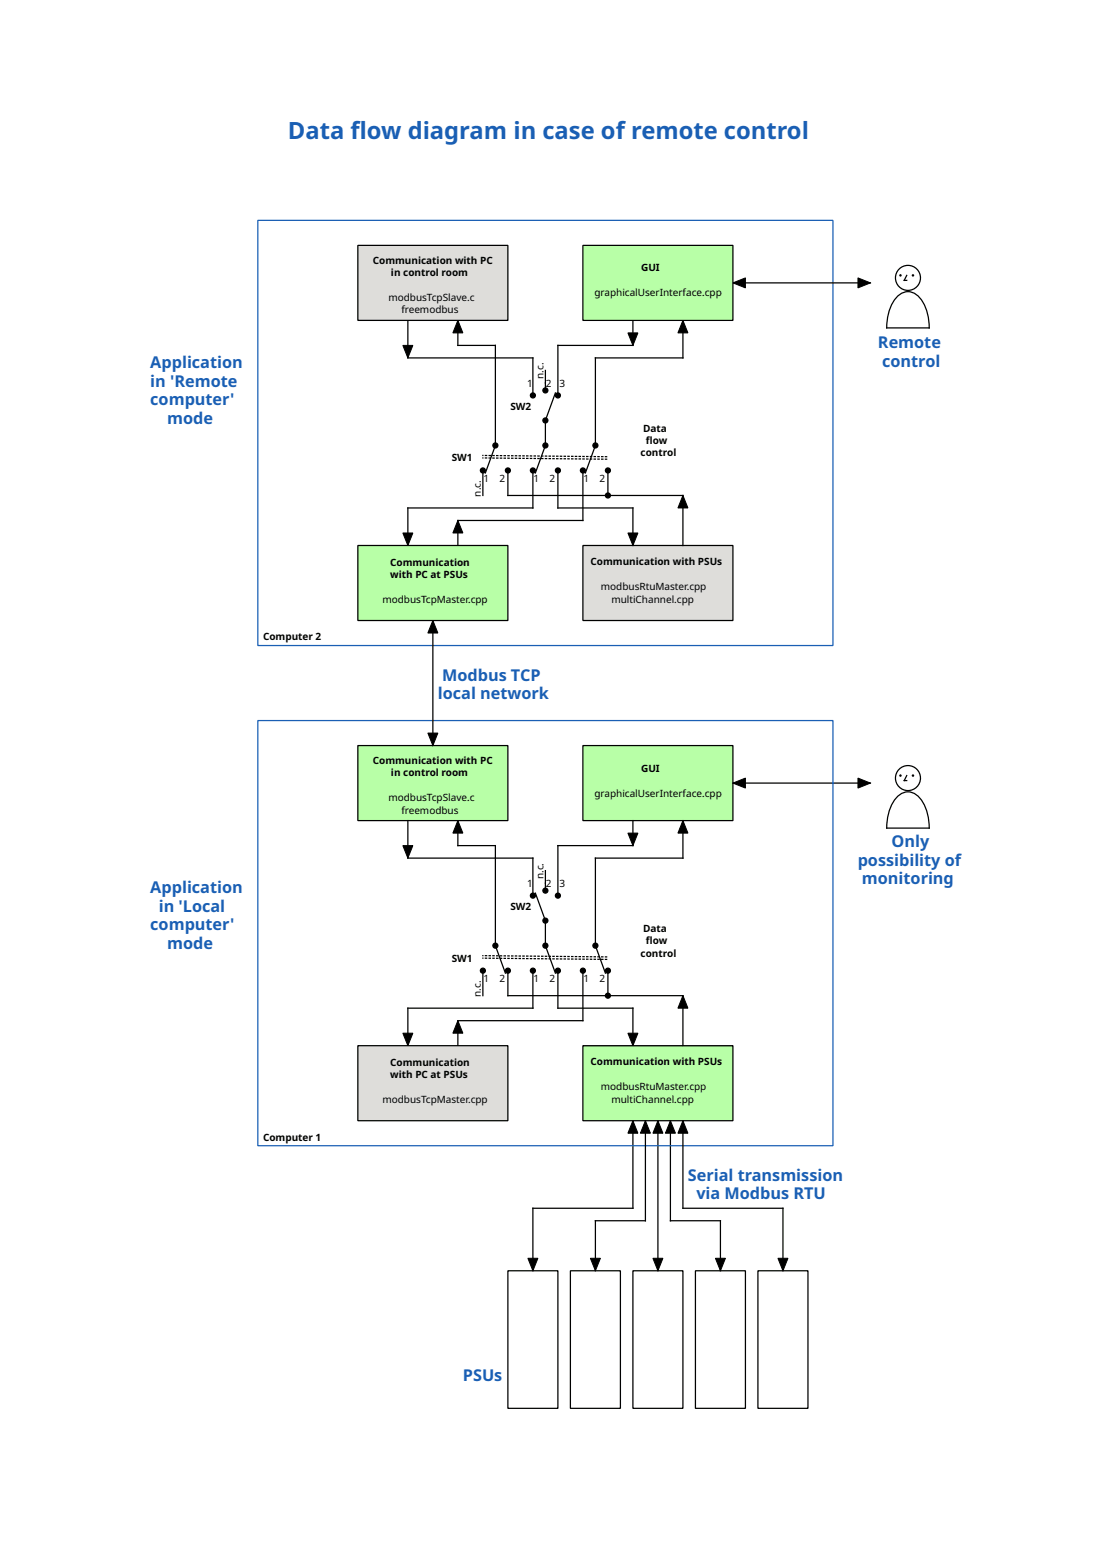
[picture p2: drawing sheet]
<svg xmlns="http://www.w3.org/2000/svg" width="210mm" height="297mm" viewBox="0 0 210 297" stroke-linecap="round" stroke-linejoin="round" font-family="sans-serif">
<path d="M106 65.6h14.2M77.5 96.5h23.7M77.5 163h23.7M87 160.6h7.1M106 160.6h14.2M91.7 184.4v4.7M106 184.4v7.1M127.4 212.8v19M113.1 231.8v9.5M120.2 241.3h9.5v26.2h-9.5zM132.1 241.3h9.5v26.2h-9.5z" fill="none" stroke="#000" stroke-width=".24"/>
<path d="M110.7 103.6h28.5v14.3h-28.5z" fill="#deddda" stroke="#000" stroke-width=".24"/>
<path d="M113.1 68v16.6M129.7 94.1v9.5M87 193.9h23.7" fill="none" stroke="#000" stroke-width=".24"/>
<path d="M110.7 141.6h28.5v14.3h-28.5z" fill="#b8ffa7" stroke="#000" stroke-width=".24"/>
<g fill="none" stroke="#000" stroke-width=".24">
<path d="M87 155.9v4.7M129.7 155.9v7.1M139.2 148.7h26.2M101.2 163v7.1M106 160.6v9.5M87 193.9v4.7M106 191.5h14.2v7.1M120.2 212.8v16.7M125 212.8v28.5M113.1 231.8h9.5M127.4 231.8h9.5v9.5M129.7 229.5h19v11.8"/>
<path d="M108.4 241.3h9.5v26.2h-9.5zM144 241.3h9.5v26.2h-9.5z"/>
</g>
<path d="M115.2 182.2l-23.5-.2" fill="none" stroke="#000" stroke-width=".24" stroke-dasharray=".2 .5"/>
<path d="M49 41.9h109.2v80.7h-109.2z" fill="none" stroke="#1a5fb4" stroke-width=".24"/>
<path d="M68 141.6h28.5v14.3h-28.5z" fill="#b8ffa7" stroke="#000" stroke-width=".24"/>
<path d="M77.5 68h23.7M120.2 60.9v4.7M106 89.4v7.1M115.5 89.4v4.7M82.2 117.9v23.7M103.6 165.4v2.3M113.1 163v16.6M96.5 184.4v4.7h33.2M101.2 229.5h19" fill="none" stroke="#000" stroke-width=".24"/>
<path d="M49 136.9h109.2v80.7h-109.2z" fill="none" stroke="#1a5fb4" stroke-width=".24"/>
<path d="M115.2 181.7l-23.5-.2" fill="none" stroke="#000" stroke-width=".24" stroke-dasharray=".2 .5"/>
<path d="M110.7 198.6h28.5v14.2h-28.5z" fill="#b8ffa7" stroke="#000" stroke-width=".24"/>
<path d="M120.2 155.9v4.7M77.5 191.5v7.1M101.2 184.4v7.1M110.7 184.4v9.5M122.6 212.8v19M101.2 229.5v11.8" fill="none" stroke="#000" stroke-width=".24"/>
<path d="M68 198.6h28.5v14.2h-28.5z" fill="#deddda" stroke="#000" stroke-width=".24"/>
<g fill="none" stroke="#000" stroke-width=".24">
<path d="M77.5 60.9v7.1M87 60.9v4.7M101.2 68v7.1M103.6 70.4v2.3M103.6 79.9v4.7M106 65.6v9.5M129.7 60.9v7.1M77.5 96.5v7.1M87 98.9v4.7M96.5 89.4v4.7h33.2M101.2 89.4v7.1M110.7 89.4v9.5"/>
<path d="M77.5 155.9v7.1M94.1 160.6v19M103.6 174.9v4.7M113.1 163h16.6M77.5 191.5h23.7M115.5 184.4v4.7M129.7 189.1v9.5M129.7 212.8v16.7M96.5 241.3h9.5v26.2h-9.5z"/>
</g>
<path d="M115.2 86.7l-23.5-.2" fill="none" stroke="#000" stroke-width=".24" stroke-dasharray=".2 .5"/>
<path d="M68 46.6h28.5v14.3h-28.5z" fill="#deddda" stroke="#000" stroke-width=".24"/>
<path d="M94.1 65.6v19M113.1 68h16.6M106 96.5h14.2" fill="none" stroke="#000" stroke-width=".24"/>
<path d="M68 103.6h28.5v14.3h-28.5z" fill="#b8ffa7" stroke="#000" stroke-width=".24"/>
<path d="M139.2 53.7h26.2M87 65.6h7.1M87 98.9h23.7M91.7 89.4v4.7M120.2 96.5v7.1" fill="none" stroke="#000" stroke-width=".24"/>
<path d="M115.2 87.2l-23.5-.2" fill="none" stroke="#000" stroke-width=".24" stroke-dasharray=".2 .5"/>
<path d="M110.7 46.6h28.5v14.3h-28.5z" fill="#b8ffa7" stroke="#000" stroke-width=".24"/>
<g fill="#000" stroke="#000" stroke-width=".19">
<path d="M139.2 53.7l2.4-.9v1.9zM163 52.8l2.4 .9-2.4 1zM76.5 65.6h1.9l-.9 2.4zM87 60.9l.9 2.3h-1.9zM119.3 63.2h1.9l-1 2.4zM129.7 60.9l1 2.3h-1.9zM129.7 94.1l1 2.4h-1.9zM76.5 101.2h1.9l-.9 2.4zM87 98.9l.9 2.3h-1.9zM119.3 101.2h1.9l-1 2.4zM82.2 117.9l1 2.3h-1.9zM81.3 139.2h1.9l-1 2.4z"/>
<path d="M87 155.9l.9 2.3h-1.9zM119.3 158.2h1.9l-1 2.4zM129.7 155.9l1 2.3h-1.9zM139.2 148.7l2.4-.9v1.9zM163 147.8l2.4 .9-2.4 1zM76.5 160.6h1.9l-.9 2.4zM76.5 196.2h1.9l-.9 2.4zM87 193.9l.9 2.3h-1.9zM119.3 196.2h1.9l-1 2.4zM129.7 189.1l1 2.4h-1.9zM120.2 212.8l1 2.4h-1.9zM122.6 212.8l1 2.4h-1.9z"/>
<path d="M125 212.8l.9 2.4h-1.9zM127.4 212.8l.9 2.4h-1.9zM129.7 212.8l1 2.4h-1.9zM100.3 239h1.9l-1 2.3zM112.2 239h1.9l-1 2.3zM124 239h1.9l-.9 2.3zM135.9 239h1.9l-.9 2.3zM147.8 239h1.9l-1 2.3z"/>
</g>
<g fill="#000" stroke="#000" stroke-width=".24">
<circle cx="101.2" cy="75.1" r=".48"/>
<circle cx="103.6" cy="79.9" r=".48"/>
<circle cx="103.6" cy="74.2" r=".48"/>
<circle cx="106" cy="75.1" r=".48"/>
<circle cx="91.7" cy="89.4" r=".48"/>
<circle cx="94.1" cy="84.6" r=".48"/>
<circle cx="96.5" cy="89.4" r=".48"/>
<circle cx="101.2" cy="89.4" r=".48"/>
<circle cx="103.6" cy="84.6" r=".48"/>
<circle cx="106" cy="89.4" r=".48"/>
<circle cx="110.7" cy="89.4" r=".48"/>
<circle cx="113.1" cy="84.6" r=".48"/>
<circle cx="115.5" cy="94.1" r=".48"/>
<circle cx="115.5" cy="89.4" r=".48"/>
<circle cx="94.1" cy="179.6" r=".48"/>
<circle cx="101.2" cy="170.1" r=".48"/>
<circle cx="103.6" cy="174.9" r=".48"/>
<circle cx="103.6" cy="169.2" r=".48"/>
<circle cx="103.6" cy="179.6" r=".48"/>
<circle cx="106" cy="170.1" r=".48"/>
<circle cx="113.1" cy="179.6" r=".48"/>
<circle cx="91.7" cy="184.4" r=".48"/>
<circle cx="96.5" cy="184.4" r=".48"/>
<circle cx="101.2" cy="184.4" r=".48"/>
<circle cx="106" cy="184.4" r=".48"/>
<circle cx="110.7" cy="184.4" r=".48"/>
<circle cx="115.5" cy="189.1" r=".48"/>
<circle cx="115.5" cy="184.4" r=".48"/>
</g>
<g fill="none" stroke="#000" stroke-width=".24">
<path d="M170.6 56.2a2.73 2.73 0 0 1 4.3 .5 9.1 9.1 0 0 1 1.6 5.6h-8.1a8.6 8.6 0 0 1 2.2-6.1zM172.2 52.3l-.4 1h.4M103.6 72.7v1.5M105.5 74.6l-1.9 5.3M94.1 84.6l-1.9 5.2M103.6 84.6l-1.9 5.2M113.1 84.6l-1.9 5.2M170.6 151.2a2.73 2.73 0 0 1 4.3 .5 9.1 9.1 0 0 1 1.6 5.6h-8.1a8.6 8.6 0 0 1 2.2-6.1zM172.2 147.3l-.4 1h.4M94.1 179.6l1.9 5.2M101.7 169.6l1.9 5.3M103.6 167.7v1.5"/>
<path d="M103.6 179.6l1.9 5.2M113.1 179.6l1.9 5.2"/>
<circle cx="172.5" cy="52.8" r="2.38"/>
<circle cx="172.5" cy="147.8" r="2.38"/>
</g>
<g fill="#000">
<circle cx="171.1" cy="52.3" r=".24"/>
<circle cx="173.4" cy="52.3" r=".24"/>
<circle cx="171.1" cy="147.3" r=".24"/>
<circle cx="173.4" cy="147.3" r=".24"/>
</g>
<g font-size="4.5" fill="#1a5fb4">
<text x="54.7" y="26.4">Data fow diagram in case of remote control</text>
<text x="66.6" y="26.4">l</text>
</g>
<g font-size="3.1" fill="#1a5fb4">
<text x="28.6" y="69.9">Application</text>
<text x="166.8" y="66.1">Remote</text>
<text x="167.6" y="69.6">control</text>
<text x="28.6" y="73.4">in 'Remote</text>
<text x="28.6" y="77">computer'</text>
<text x="31.8" y="80.5">mode</text>
<text x="84" y="129.3">Modbus TCP</text>
<text x="83.2" y="132.8">local network</text>
<text x="169.3" y="160.8">Only</text>
<text x="162.9" y="164.4">possibility of</text>
<text x="163.7" y="167.9">monitoring</text>
<text x="28.6" y="169.6">Application</text>
<text x="30.2" y="173.2">in 'Local</text>
<text x="28.6" y="176.7">computer'</text>
<text x="31.8" y="180.3">mode</text>
<text x="130.7" y="224.2">Serial transmission</text>
<text x="132.3" y="227.8">via Modbus RTU</text>
<text x="87.9" y="262.2">PSUs</text>
</g>
<g font-size="1.9">
<text x="70.8" y="50.1">Communication with PC</text>
<text x="74.3" y="52.4">in control room</text>
<text x="121.8" y="51.6">GUI</text>
<text x="73.8" y="57.2">modbusTcpSlave.c</text>
<text x="76.2" y="59.5">freemodbus</text>
<text x="112.9" y="56.3">graphicalUserInterface.cpp</text>
<text x="97" y="77.9">SW2</text>
<text x="100.2" y="73.4">1</text>
<text x="103.2" y="72" transform="rotate(-90 103.2 72)">n.c.</text>
<text x="103.7" y="73.4">2</text>
<text x="106.3" y="73.4">3</text>
<text x="122.2" y="82">Data</text>
<text x="85.8" y="87.6">SW1</text>
<text x="121.7" y="86.7">control</text>
<text x="122.7" y="84.3">fow</text>
<text x="122.7" y="84.3">l</text>
<text x="91.4" y="94.3" transform="rotate(-90 91.4 94.3)">n.c.</text>
<text x="91.9" y="91.5">1</text>
<text x="94.9" y="91.5">2</text>
<text x="101.4" y="91.5">1</text>
<text x="104.4" y="91.5">2</text>
<text x="110.9" y="91.5">1</text>
<text x="113.9" y="91.5">2</text>
<text x="74.1" y="107.4">Communication</text>
<text x="112.2" y="107.4">Communication with PSUs</text>
<text x="74.1" y="109.8">with PC at PSUs</text>
<text x="114.2" y="112.1">modbusRtuMaster.cpp</text>
<text x="72.7" y="114.5">modbusTcpMaster.cpp</text>
<text x="116.1" y="114.4">multiChannel.cpp</text>
<text x="50" y="121.6">Computer 2</text>
<text x="70.8" y="145.1">Communication with PC</text>
<text x="74.3" y="147.4">in control room</text>
<text x="121.8" y="146.6">GUI</text>
<text x="73.8" y="152.2">modbusTcpSlave.c</text>
<text x="76.2" y="154.5">freemodbus</text>
<text x="112.9" y="151.3">graphicalUserInterface.cpp</text>
<text x="103.2" y="167" transform="rotate(-90 103.2 167)">n.c.</text>
<text x="97" y="172.9">SW2</text>
<text x="100.2" y="168.4">1</text>
<text x="103.7" y="168.4">2</text>
<text x="106.3" y="168.4">3</text>
<text x="122.2" y="177">Data</text>
<text x="122.7" y="179.3">fow</text>
<text x="122.7" y="179.3">l</text>
<text x="85.8" y="182.6">SW1</text>
<text x="121.7" y="181.7">control</text>
<text x="91.4" y="189.3" transform="rotate(-90 91.4 189.3)">n.c.</text>
<text x="91.9" y="186.5">1</text>
<text x="94.9" y="186.5">2</text>
<text x="101.4" y="186.5">1</text>
<text x="104.4" y="186.5">2</text>
<text x="110.9" y="186.5">1</text>
<text x="113.9" y="186.5">2</text>
<text x="74.1" y="202.4">Communication</text>
<text x="112.2" y="202.4">Communication with PSUs</text>
<text x="72.7" y="209.5">modbusTcpMaster.cpp</text>
<text x="74.1" y="204.8">with PC at PSUs</text>
<text x="114.2" y="207.1">modbusRtuMaster.cpp</text>
<text x="116.1" y="209.4">multiChannel.cpp</text>
<text x="50" y="216.6">Computer 1</text>
</g>
</svg>
